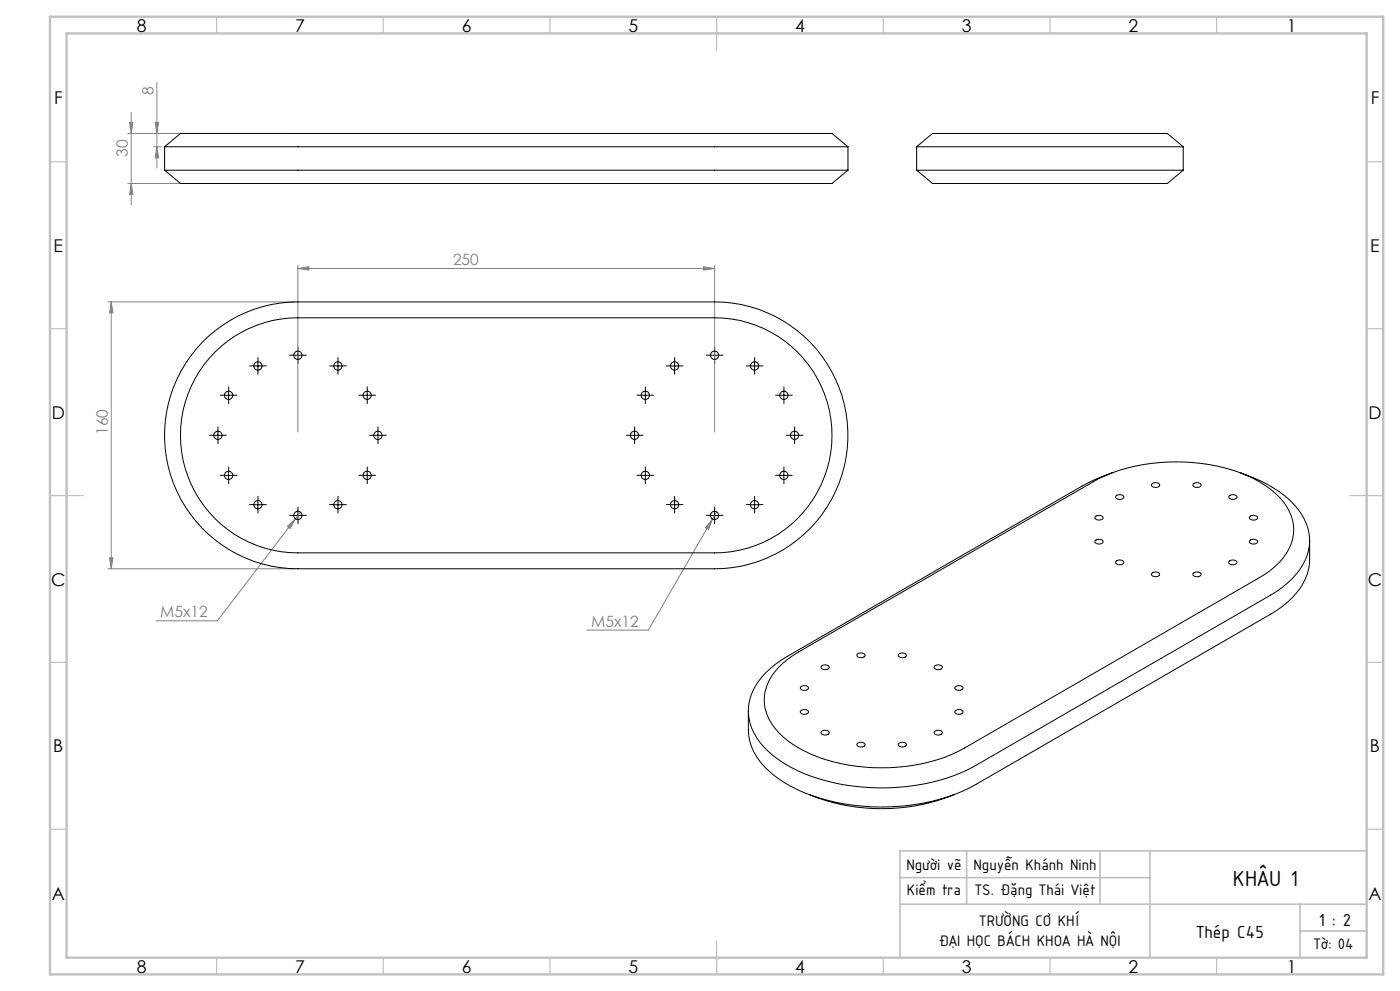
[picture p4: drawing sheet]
<svg xmlns="http://www.w3.org/2000/svg" width="420mm" height="297mm" viewBox="0 0 420 297" stroke-linecap="round" stroke-linejoin="round" font-family="sans-serif">
<g fill="none" stroke="#808080" stroke-width=".3">
<path d="M38.9 36.7h1l-.5 3.3zM39.4 33.7v27.6M46.6 36.7h1l-.5 3.3zM47.1 24.7v25.6M38.4 40h50M38.4 55h50M39.4 55l.5 3.3h-1zM46.1 44h2.3M47.1 44l.5 3.3h-1zM89.4 79.5v50M211.1 80l3.3 .5-3.3 .5zM214.4 79.5v50"/>
<path d="M32.4 90.5h56M33.4 90.5l.5 3.3h-1zM33.4 90.5v80M89.4 80.5l3.3-.5v1zM89.4 80.5h125M86.2 157.8l2.4-2.3-1.6 2.9zM90.1 153.5l-24.9 32.6h-18.4M213.7 155.5l-1.2 3.2-.8-.6zM213.7 155.5l-19.2 33.3h-18.4M215 153.4l-1.3 2.1M32.4 170.5h56M32.9 167.2h1l-.5 3.3z"/>
</g>
<g fill="none" stroke="#000" stroke-width=".3" stroke-dasharray="15.2 1.3 1.3 1.3">
<path d="M67.4 118.4h-1.3M68.6 117.2v-1.2M68.6 119.7v1.2M69.9 118.4h1.2M76.1 109.7h-1.2M77.4 108.4v-1.2M77.4 110.9v1.3M78.6 109.7h1.3M88.1 106.4h-1.2M89.4 105.2v-1.2M89.4 107.7v1.2M90.6 106.4h1.3"/>
<path d="M100.1 109.7h-1.2M101.4 108.4v-1.2M101.4 110.9v1.3M102.6 109.7h1.3M108.9 118.4h-1.2M110.2 117.2v-1.2M110.2 119.7v1.2M111.4 118.4h1.3M192.4 118.4h-1.3M193.6 117.2v-1.2M193.6 119.7v1.2M194.9 118.4h1.2"/>
<path d="M201.1 109.7h-1.2M202.4 108.4v-1.2M202.4 110.9v1.3M203.6 109.7h1.3M213.1 106.4h-1.2M214.4 105.2v-1.2M214.4 107.7v1.2M215.6 106.4h1.3M225.1 109.7h-1.2M226.4 108.4v-1.2M226.4 110.9v1.3M227.6 109.7h1.3"/>
<path d="M233.9 118.4h-1.2M235.2 117.2v-1.2M235.2 119.7v1.2M236.4 118.4h1.3M64.1 130.4h-1.2M65.4 129.2v-1.2M65.4 131.7v1.2M66.6 130.4h1.3M112.1 130.4h-1.2M113.4 129.2v-1.2M113.4 131.7v1.2M114.6 130.4h1.3"/>
<path d="M189.1 130.4h-1.2M190.4 129.2v-1.2M190.4 131.7v1.2M191.6 130.4h1.3M237.1 130.4h-1.2M238.4 129.2v-1.2M238.4 131.7v1.2M239.6 130.4h1.3M67.4 142.4h-1.3M68.6 141.2v-1.2M68.6 143.7v1.2M69.9 142.4h1.2"/>
<path d="M76.1 151.2h-1.2M77.4 150v-1.3M77.4 152.5v1.2M78.6 151.2h1.3M88.1 154.4h-1.2M89.4 153.2v-1.2M89.4 155.7v1.2M90.6 154.4h1.3M100.1 151.2h-1.2M101.4 150v-1.3M101.4 152.5v1.2M102.6 151.2h1.3"/>
<path d="M108.9 142.4h-1.2M110.2 141.2v-1.2M110.2 143.7v1.2M111.4 142.4h1.3M192.4 142.4h-1.3M193.6 141.2v-1.2M193.6 143.7v1.2M194.9 142.4h1.2M201.1 151.2h-1.2M202.4 150v-1.3M202.4 152.5v1.2M203.6 151.2h1.3"/>
<path d="M213.1 154.4h-1.2M214.4 153.2v-1.2M214.4 155.7v1.2M215.6 154.4h1.3M225.1 151.2h-1.2M226.4 150v-1.3M226.4 152.5v1.2M227.6 151.2h1.3M233.9 142.4h-1.2M235.2 141.2v-1.2M235.2 143.7v1.2M236.4 142.4h1.3"/>
</g>
<g fill="none" stroke="#000" stroke-width=".3">
<path d="M67.3 118.5h2.6M68.6 117.2v2.5M76.1 109.7h2.5M77.4 108.4v2.5M88.1 106.5h2.5M89.4 105.2v2.5M100.1 109.7h2.5M101.4 108.4v2.5M108.9 118.5h2.5M110.2 117.2v2.5M192.3 118.5h2.5M193.6 117.2v2.5"/>
<path d="M201.1 109.7h2.5M202.4 108.4v2.5M213.1 106.5h2.5M214.4 105.2v2.5M225.1 109.7h2.5M226.4 108.4v2.5M233.9 118.5h2.5M235.2 117.2v2.5M64.1 130.5h2.5M65.4 129.2v2.5M112.1 130.5h2.5M113.4 129.2v2.5"/>
<path d="M189.1 130.5h2.5M190.4 129.2v2.5M237.1 130.5h2.5M238.4 129.2v2.5M67.3 142.5h2.6M68.6 141.2v2.5M76.1 151.3h2.5M77.4 150v2.5M88.1 154.5h2.5M89.4 153.2v2.5M100.1 151.3h2.5M101.4 150v2.5"/>
<path d="M108.9 142.5h2.5M110.2 141.2v2.5M192.3 142.5h2.5M193.6 141.2v2.5M201.1 151.3h2.5M202.4 150v2.5M213.1 154.5h2.5M214.4 153.2v2.5M225.1 151.3h2.5M226.4 150v2.5M233.9 142.5h2.5M235.2 141.2v2.5"/>
</g>
<g fill="none" stroke="#c0c0c0" stroke-width=".35">
<path d="M65 5v5M115 5v5M165 5v5M215 5v10M265 5v5M315 5v5M365 5v5M15 48.5h5M410 48.5h5M15 98.5h5M410 98.5h5M15 148.5h10"/>
<path d="M405 148.5h10M15 198.5h5M410 198.5h5M15 248.5h5M410 248.5h5M65 287v5M115 287v5M165 287v5M215 282v10M265 287v5M315 287v5M365 287v5"/>
</g>
<path d="M290 255v16M330 255v16M345 255v32M410 255h-140v32M270 263h75M270 271h140M390 271v16M390 279h20" fill="none" stroke="#c0c0c0" stroke-width=".5"/>
<path d="M15 5h400v287h-400zM20 10h390v277h-390z" fill="none" stroke="#c0c0c0" stroke-width=".7"/>
<g fill="#808080">
<path d="M89.4 80.5l3.3-.5v1zM211.1 80l3.3 .5-3.3 .5zM86.2 157.8l.8 .6 1.6-2.9zM213.7 155.5l-2 2.6 .8 .6z"/>
<path d="M47.1 44l.5 3.3h-1zM46.6 36.7h1l-.5 3.3z"/>
<path d="M38.9 36.7h1l-.5 3.3zM39.4 55l.5 3.3h-1zM33.4 90.5l.5 3.3h-1zM32.9 167.2h1l-.5 3.3z"/>
</g>
<g fill="none" stroke="#000" stroke-width=".3">
<path d="M49.4 44h205M49.4 51h205M49.4 51l4.8 4h195.4l4.8-4M49.4 44l4.8-4h195.4l4.8 4M49.4 44v7M254.4 44v7M275 44h80M275 51h80M275 51l4.8 4h70.4l4.8-4M275 44l4.8-4h70.4l4.8 4M275 44v7M355 44v7"/>
<path d="M60.6 102.7a40.2 40.2 0 0 1 28.8-12.2h125a40 40 0 0 1 40 40 40 40 0 0 1-40 40h-125a40 40 0 0 1-36.9-24.4 40 40 0 0 1 8.1-43.4zM64.5 105.5a35.3 35.3 0 0 1 24.9-10.3h125a35.2 35.2 0 0 1 35.2 35.3 35.2 35.2 0 0 1-35.2 35.2h-125a35.2 35.2 0 0 1-32.6-21.8 35.2 35.2 0 0 1 7.7-38.4zM328.5 154.9l1.2-.5a.92 .92 0 0 1 1.2 1l-1.2 .5a.92 .92 0 0 1-1.2-1zM333.9 141.6l-5.3 2-4 2.1-88.4 51a21.9 21.9 0 0 0-11.4 13.7 15.8 15.8 0 0 0 5.6 14.7 44 44 0 0 0 22.9 10.1 63.7 63.7 0 0 0 37.5-4.8l90.4-52a22 22 0 0 0 11.4-13.7 15.9 15.9 0 0 0-5.6-14.8 40.9 40.9 0 0 0-15.1-8.3M334.8 148.7a1.52 1.52 0 0 1 2.3 .3 1.43 1.43 0 0 1-2.4 0zM345.5 145.1a1.52 1.52 0 0 1 2.4 .3 1.43 1.43 0 0 1-2.5 0zM357.9 145.1l1.2-.5a.92 .92 0 0 1 1.2 1.1l-1.2 .4a.92 .92 0 0 1-1.2-1zM368.7 148.7l1.2-.5a.92 .92 0 0 1 1.1 1l-1.1 .5a.92 .92 0 0 1-1.2-1zM374.9 154.9l1.2-.5a.92 .92 0 0 1 1.1 1l-1.1 .5a.92 .92 0 0 1-1.2-1zM328.5 162.1l1.2-.5a.92 .92 0 0 1 1.2 1l-1.2 .5a.92 .92 0 0 1-1.2-1zM334.8 168.3a1.52 1.52 0 0 1 2.3 .3 1.43 1.43 0 0 1-2.4 0zM345.5 171.9a1.52 1.52 0 0 1 2.4 .3 1.43 1.43 0 0 1-2.5 0z"/>
<path d="M357.9 171.9l1.2-.5a.92 .92 0 0 1 1.2 1l-1.2 .5a.92 .92 0 0 1-1.2-1zM368.7 168.3l1.2-.5a.92 .92 0 0 1 1.1 1l-1.1 .5a.92 .92 0 0 1-1.2-1zM374.9 162.1l1.2-.5a.92 .92 0 0 1 1.1 1l-1.1 .5a.92 .92 0 0 1-1.2-1zM392.9 162a22.4 22.4 0 0 1-1.3 11.5 24.2 24.2 0 0 1-10.4 10.6l-88.4 51a60.7 60.7 0 0 1-36.9 6.2 48.7 48.7 0 0 1-24-9.1 17.3 17.3 0 0 1-7.4-13.4v-5.8M246.4 199.7l1.1-.5a.88 .88 0 0 1 1.2 1.1l-1.2 .4a.89 .89 0 0 1-1.1-1zM257.1 196.1l1.2-.4a.89 .89 0 0 1 1.1 1l-1.1 .4a.88 .88 0 0 1-1.2-1zM269.6 196.1l1.1-.4a.88 .88 0 0 1 1.2 1l-1.2 .4a.92 .92 0 0 1-1.1-1zM280.3 199.7l1.2-.5a.88 .88 0 0 1 1.1 1.1l-1.1 .4a.92 .92 0 0 1-1.2-1zM233.6 200a26.6 26.6 0 0 1 6-4.6l88.4-51a54.2 54.2 0 0 1 34.8-5.2 38.5 38.5 0 0 1 21 9.8 13.2 13.2 0 0 1 0 19.5 25.8 25.8 0 0 1-6 4.6l-88.4 51.1a54.2 54.2 0 0 1-34.8 5.1 38.6 38.6 0 0 1-21-9.8 13.2 13.2 0 0 1 0-19.5zM240.2 205.9l1.1-.4a.92 .92 0 0 1 1.2 1l-1.2 .4a.88 .88 0 0 1-1.1-1zM240.2 213.1l1.1-.4a.92 .92 0 0 1 1.2 .9l-1.2 .5a.88 .88 0 0 1-1.1-1zM246.4 219.3l1.1-.4a.88 .88 0 0 1 1.2 .9l-1.2 .5a.89 .89 0 0 1-1.1-1z"/>
<path d="M280.3 219.3l1.2-.4a.88 .88 0 0 1 1.1 .9l-1.1 .5a.92 .92 0 0 1-1.2-1zM286.5 213.1l1.2-.4a.88 .88 0 0 1 1.1 .9l-1.1 .5a.92 .92 0 0 1-1.2-1zM286.5 205.9l1.2-.4a.88 .88 0 0 1 1.1 1l-1.1 .4a.92 .92 0 0 1-1.2-1zM243 238.2a58.3 58.3 0 0 0 43 0M257.1 222.9l1.2-.4a.89 .89 0 0 1 1.1 .9l-1.1 .5a.88 .88 0 0 1-1.2-1zM269.6 222.9l1.1-.4a.88 .88 0 0 1 1.2 .9l-1.2 .5a.92 .92 0 0 1-1.1-1z"/>
<circle cx="68.6" cy="118.5" r="1.26"/>
<circle cx="77.4" cy="109.7" r="1.26"/>
<circle cx="89.4" cy="106.5" r="1.26"/>
<circle cx="101.4" cy="109.7" r="1.26"/>
<circle cx="110.2" cy="118.5" r="1.25"/>
<circle cx="193.6" cy="118.5" r="1.25"/>
<circle cx="202.4" cy="109.7" r="1.25"/>
<circle cx="214.4" cy="106.5" r="1.25"/>
<circle cx="226.4" cy="109.7" r="1.25"/>
<circle cx="235.1" cy="118.5" r="1.25"/>
<circle cx="65.4" cy="130.5" r="1.26"/>
<circle cx="113.4" cy="130.5" r="1.25"/>
<circle cx="190.4" cy="130.5" r="1.24"/>
<circle cx="238.4" cy="130.5" r="1.25"/>
<circle cx="68.6" cy="142.5" r="1.26"/>
<circle cx="77.4" cy="151.3" r="1.25"/>
<circle cx="89.4" cy="154.5" r="1.25"/>
<circle cx="101.4" cy="151.3" r="1.25"/>
<circle cx="110.2" cy="142.5" r="1.25"/>
<circle cx="193.6" cy="142.5" r="1.26"/>
<circle cx="202.4" cy="151.3" r="1.26"/>
<circle cx="214.4" cy="154.5" r="1.26"/>
<circle cx="226.4" cy="151.3" r="1.26"/>
<circle cx="235.2" cy="142.5" r="1.26"/>
</g>
<text font-size="7.1" x="369.9" y="265.7">KHÂU 1</text>
<g font-size="5.6">
<text x="358.8" y="281.1">Thép C45</text>
<text x="395.6" y="277.5">1 : 2</text>
</g>
<g font-size="5.3">
<text x="41" y="9.5">8</text>
<text x="88.5" y="9.5">7</text>
<text x="138.5" y="9.5">6</text>
<text x="188.5" y="9.5">5</text>
<text x="238.5" y="9.5">4</text>
<text x="288.5" y="9.5">3</text>
<text x="338.5" y="9.5">2</text>
<text x="386" y="9.5">1</text>
<text x="16.2" y="31.2">F</text>
<text x="411.2" y="31.2">F</text>
<text x="16.1" y="75.5">E</text>
<text x="411.1" y="75.5">E</text>
<text x="15.5" y="125.5">D</text>
<text x="410.5" y="125.5">D</text>
<text x="15.4" y="175.5">C</text>
<text x="410.4" y="175.5">C</text>
<text x="16" y="225.5">B</text>
<text x="411" y="225.5">B</text>
<text x="15.5" y="269.7">A</text>
<text x="410.5" y="269.7">A</text>
<text x="41" y="291.5">8</text>
<text x="88.5" y="291.5">7</text>
<text x="138.5" y="291.5">6</text>
<text x="188.5" y="291.5">5</text>
<text x="238.5" y="291.5">4</text>
<text x="288.5" y="291.5">3</text>
<text x="338.5" y="291.5">2</text>
<text x="386" y="291.5">1</text>
</g>
<g font-size="4.9">
<text x="271.9" y="260.7">Người vẽ</text>
<text x="292" y="260.7">Nguyễn Khánh Ninh</text>
<text x="272.1" y="268.2">Kiểm tra</text>
<text x="292.4" y="268.2">TS. Đặng Thái Việt</text>
<text x="293.8" y="277.5">TRƯỜNG CƠ KHÍ</text>
<text x="281.6" y="283.4">ĐẠI HỌC BÁCH KHOA HÀ NỘI</text>
<text x="394.1" y="284.4">Tờ: 04</text>
</g>
<g font-size="4.7" fill="#808080">
<text x="46.1" y="28.6" transform="rotate(-90 46.1 28.6)">8</text>
<text x="38.4" y="46.9" transform="rotate(-90 38.4 46.9)">30</text>
<text x="135.9" y="79.4">250</text>
<text x="32.4" y="130.4" transform="rotate(-90 32.4 130.4)">160</text>
<text x="48.1" y="185">M5x12</text>
<text x="177.4" y="187.8">M5x12</text>
</g>
</svg>
